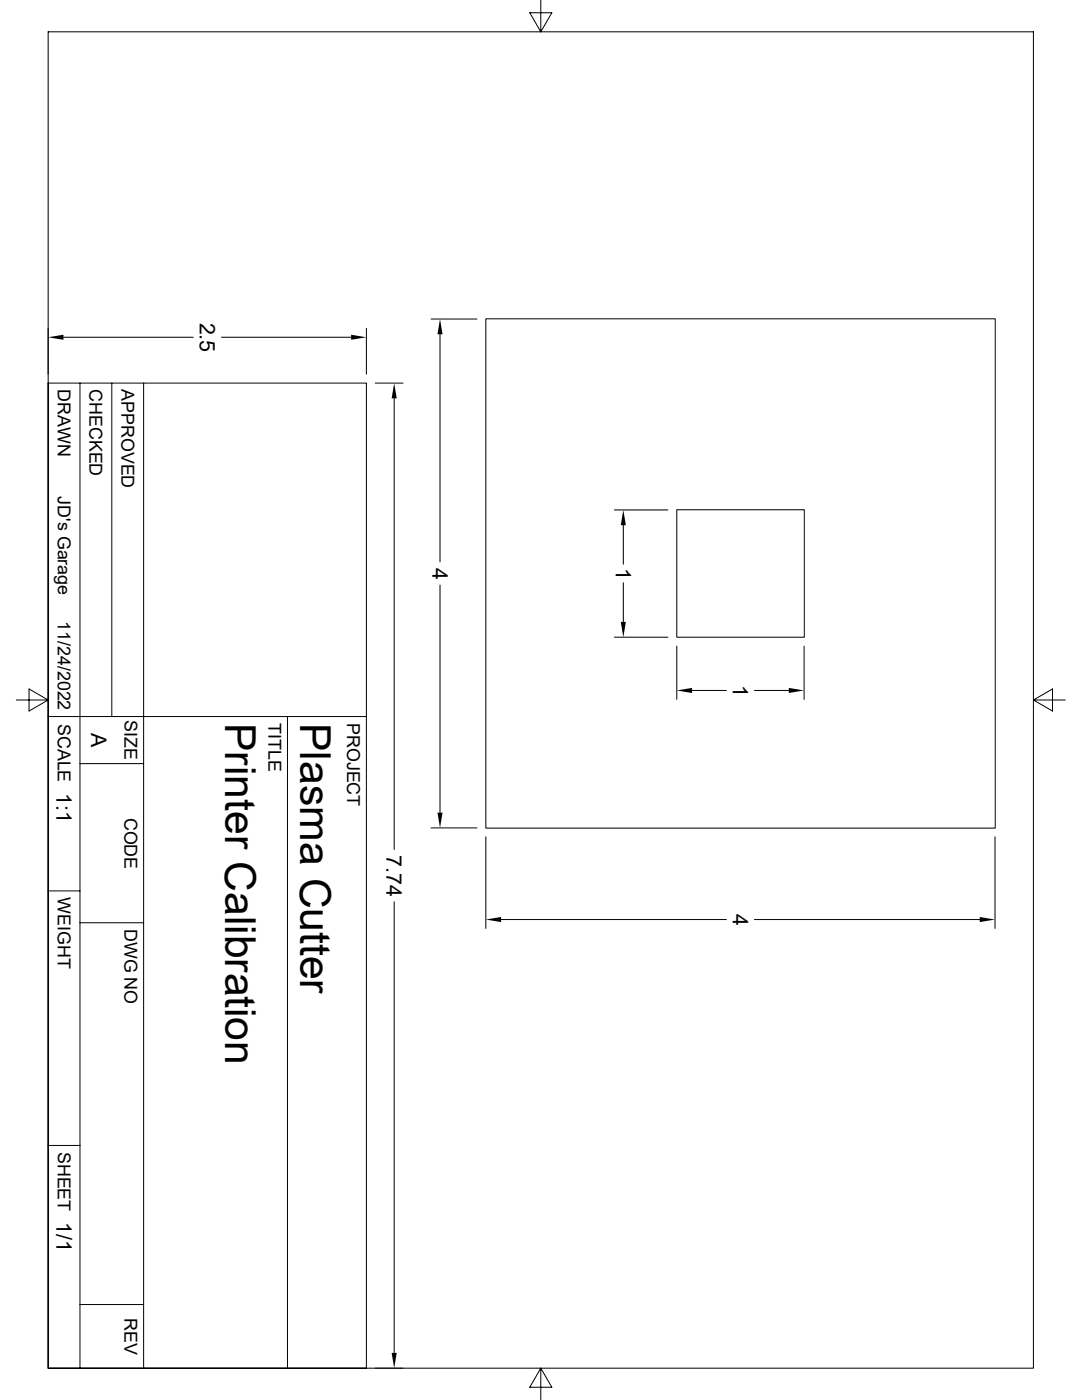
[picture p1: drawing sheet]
<svg xmlns="http://www.w3.org/2000/svg" width="216mm" height="279mm" viewBox="0 0 216 279" stroke-linecap="round" stroke-linejoin="round" font-family="sans-serif">
<g fill="none" stroke="#000" stroke-width=".2">
<path d="M9.6 6.4h196.6v266.6h-196.6zM107.9 0v6.4l2.2-3.9h-4.4l2.2 3.9M9.6 76.5h63.5v196.5h-63.5zM9.6 65.5v9.2M12.7 67.3h25.9M16 76.5v196.5M22.3 76.5v66.5M28.7 76.5v196.5M44.2 67.3h25.9M73.1 65.5v9.2M74.9 76.5h5.5M78.7 79.5v90"/>
<path d="M86 63.7h9.2M87.8 66.7v45.4M96.9 63.6h101.7v101.7h-101.7zM87.8 116.8v45.4M122.6 101.8h10.7M124.4 104.8v7.8M124.4 116.3v7.8M135 101.7h25.5v25.5h-25.5zM3.3 139.7h6.3l-3.8 2.2v-4.4l3.8 2.2M122.6 127.2h10.7M135 128.9v10.7M138.1 137.8h6.8"/>
<path d="M150.5 137.8h6.9M160.4 128.9v10.7M206.2 139.7l3.8-2.2v4.4l-3.8-2.2h6.4M9.6 143h63.5M16 152.4h12.7M57.4 143v130M9.6 177.8h6.4M78.7 180v90M86 165.2h9.2M96.9 167v18.3M198.5 167v18.3M16 184.1h12.7"/>
<path d="M100 183.5h44.9M150.5 183.5h45M9.6 228.6h6.4M16 260.3h12.7M74.9 273h5.5M107.9 273l-2.2 3.9h4.4l-2.2-3.9v6.4"/>
</g>
<path d="M9.6 67.3l3.1-.5v1zM70.1 66.8l3 .5-3 .5zM78.7 76.5l.5 3h-1.1zM87.8 63.7l.5 3h-1zM124.4 101.8l.5 3h-1zM123.9 124.1h1l-.5 3.1zM135 137.8l3.1-.5v1zM157.4 137.3l3 .5-3 .5zM87.3 162.2h1l-.5 3zM96.9 183.5l3.1-.5v1zM195.5 183l3 .5-3 .5zM78.1 270h1.1l-.5 3z" fill="#000"/>
<g font-size="8.5">
<text x="44.9" y="144.3" transform="rotate(90 44.9 144.3)">Printer Calibration</text>
<text x="59.9" y="144.3" transform="rotate(90 59.9 144.3)">Plasma Cutter</text>
</g>
<g font-size="4.3">
<text x="39.9" y="64.4" transform="rotate(90 39.9 64.4)">2.5</text>
<text x="86.3" y="113.3" transform="rotate(90 86.3 113.3)">4</text>
<text x="122.9" y="113.4" transform="rotate(90 122.9 113.4)">1</text>
<text x="146.2" y="136.8" transform="rotate(90 146.2 136.8)">1</text>
<text x="18.2" y="146.3" transform="rotate(90 18.2 146.3)">A</text>
<text x="11.3" y="158.2" transform="rotate(90 11.3 158.2)">1:1</text>
<text x="77.1" y="170.6" transform="rotate(90 77.1 170.6)">7.74</text>
<text x="146.2" y="182.4" transform="rotate(90 146.2 182.4)">4</text>
<text x="11.3" y="243.8" transform="rotate(90 11.3 243.8)">1/1</text>
</g>
<g font-size="3.6">
<text x="11.5" y="77.7" transform="rotate(90 11.5 77.7)">DRAWN</text>
<text x="17.9" y="77.7" transform="rotate(90 17.9 77.7)">CHECKED</text>
<text x="24.2" y="77.7" transform="rotate(90 24.2 77.7)">APPROVED</text>
<text x="11.5" y="99" transform="rotate(90 11.5 99)">JD's Garage</text>
<text x="11.5" y="124" transform="rotate(90 11.5 124)">11/24/2022</text>
<text x="24.9" y="143.8" transform="rotate(90 24.9 143.8)">SIZE</text>
<text x="11.5" y="144.5" transform="rotate(90 11.5 144.5)">SCALE</text>
<text x="53.6" y="144.3" transform="rotate(90 53.6 144.3)">TITLE</text>
<text x="69.3" y="144.3" transform="rotate(90 69.3 144.3)">PROJECT</text>
<text x="24.9" y="163.2" transform="rotate(90 24.9 163.2)">CODE</text>
<text x="11.5" y="179.1" transform="rotate(90 11.5 179.1)">WEIGHT</text>
<text x="24.9" y="185.4" transform="rotate(90 24.9 185.4)">DWG NO</text>
<text x="11.5" y="229.9" transform="rotate(90 11.5 229.9)">SHEET</text>
<text x="24.9" y="263" transform="rotate(90 24.9 263)">REV</text>
</g>
</svg>
